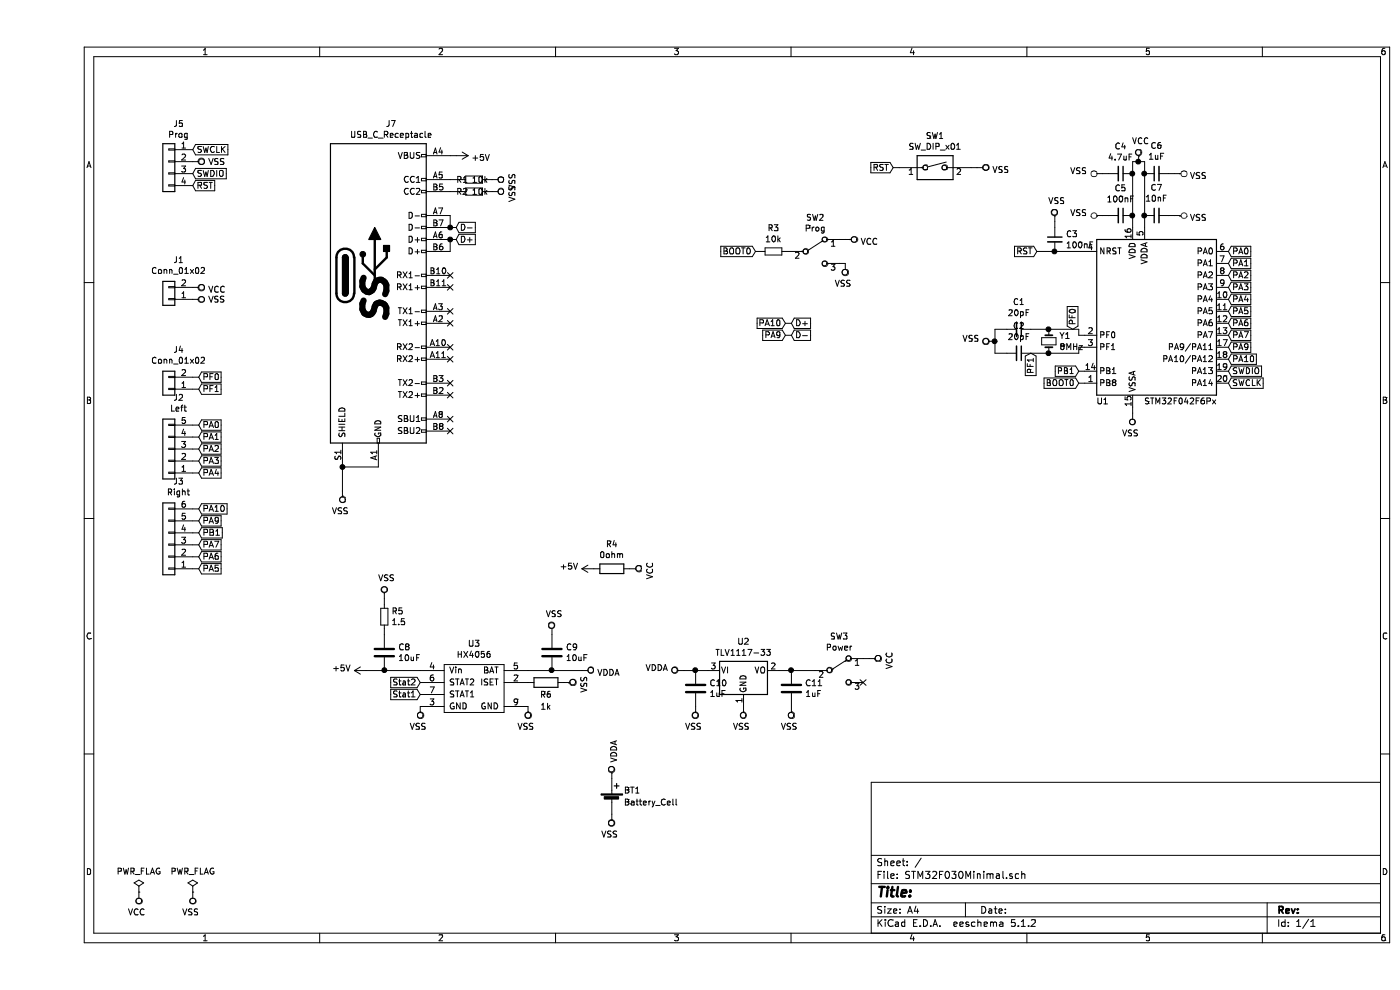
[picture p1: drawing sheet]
EESchema Schematic File Version 4
LIBS:STM32F030Minimal-cache
EELAYER 29 0
EELAYER END
$Descr A4 11693 8268
encoding utf-8
Sheet 1 1
Title ""
Date ""
Rev ""
Comp ""
Comment1 ""
Comment2 ""
Comment3 ""
Comment4 ""
$EndDescr
$Comp
L Device:C_Small C5
U 1 1
P 9050 1800
F 0 "C5" V 8821 1800 50  0000 C CNN
F 1 "100nF" V 8912 1800 50  0000 C CNN
F 2 "Capacitor_SMD:C_0805_2012Metric" H 9050 1800 50  0001 C CNN
F 3 "~" H 9050 1800 50  0001 C CNN
	1    9050 1800
	0    1    1    0   
$EndComp
$Comp
L Device:C_Small C4
U 1 1
P 9050 1450
F 0 "C4" V 8821 1450 50  0000 C CNN
F 1 "4.7uF" V 8912 1450 50  0000 C CNN
F 2 "Capacitor_SMD:C_0805_2012Metric" H 9050 1450 50  0001 C CNN
F 3 "~" H 9050 1450 50  0001 C CNN
	1    9050 1450
	0    1    1    0   
$EndComp
$Comp
L Device:C_Small C7
U 1 1
P 9350 1800
F 0 "C7" V 9579 1800 50  0000 C CNN
F 1 "10nF" V 9488 1800 50  0000 C CNN
F 2 "Capacitor_SMD:C_0805_2012Metric" H 9350 1800 50  0001 C CNN
F 3 "~" H 9350 1800 50  0001 C CNN
	1    9350 1800
	0    -1   -1   0   
$EndComp
$Comp
L Device:C_Small C6
U 1 1
P 9350 1450
F 0 "C6" V 9579 1450 50  0000 C CNN
F 1 "1uF" V 9488 1450 50  0000 C CNN
F 2 "Capacitor_SMD:C_0805_2012Metric" H 9350 1450 50  0001 C CNN
F 3 "~" H 9350 1450 50  0001 C CNN
	1    9350 1450
	0    -1   -1   0   
$EndComp
Wire Wire Line
	9150 1900 9150 1800
Wire Wire Line
	9250 1350 9250 1450
Connection ~ 9150 1450
Wire Wire Line
	9150 1450 9150 1350
Connection ~ 9150 1800
Wire Wire Line
	9150 1800 9150 1450
Connection ~ 9250 1450
Wire Wire Line
	9250 1450 9250 1800
Connection ~ 9250 1800
Wire Wire Line
	9250 1800 9250 1900
$Comp
L power:VSS #PWR011
U 1 1
P 9500 1450
F 0 "#PWR011" H 9500 1300 50  0001 C CNN
F 1 "VSS" V 9517 1578 50  0000 L CNN
F 2 "" H 9500 1450 50  0001 C CNN
F 3 "" H 9500 1450 50  0001 C CNN
	1    9500 1450
	0    1    1    0   
$EndComp
$Comp
L power:VSS #PWR012
U 1 1
P 9500 1800
F 0 "#PWR012" H 9500 1650 50  0001 C CNN
F 1 "VSS" V 9517 1928 50  0000 L CNN
F 2 "" H 9500 1800 50  0001 C CNN
F 3 "" H 9500 1800 50  0001 C CNN
	1    9500 1800
	0    1    1    0   
$EndComp
$Comp
L power:VSS #PWR09
U 1 1
P 8900 1800
F 0 "#PWR09" H 8900 1650 50  0001 C CNN
F 1 "VSS" V 8918 1928 50  0000 L CNN
F 2 "" H 8900 1800 50  0001 C CNN
F 3 "" H 8900 1800 50  0001 C CNN
	1    8900 1800
	0    -1   -1   0   
$EndComp
$Comp
L power:VSS #PWR08
U 1 1
P 8900 1450
F 0 "#PWR08" H 8900 1300 50  0001 C CNN
F 1 "VSS" V 8918 1578 50  0000 L CNN
F 2 "" H 8900 1450 50  0001 C CNN
F 3 "" H 8900 1450 50  0001 C CNN
	1    8900 1450
	0    -1   -1   0   
$EndComp
Wire Wire Line
	8900 1450 8950 1450
Wire Wire Line
	8950 1800 8900 1800
Wire Wire Line
	9450 1800 9500 1800
Wire Wire Line
	9450 1450 9500 1450
$Comp
L Device:C_Small C3
U 1 1
P 8500 2000
F 0 "C3" H 8592 2046 50  0000 L CNN
F 1 "100nF" H 8592 1955 50  0000 L CNN
F 2 "Capacitor_SMD:C_0805_2012Metric" H 8500 2000 50  0001 C CNN
F 3 "~" H 8500 2000 50  0001 C CNN
	1    8500 2000
	1    0    0    -1  
$EndComp
Wire Wire Line
	8350 2100 8500 2100
Connection ~ 8500 2100
Wire Wire Line
	8500 2100 8750 2100
Text GLabel 8350 2100 0    50   Input ~ 0
RST
$Comp
L power:VSS #PWR07
U 1 1
P 8500 1850
F 0 "#PWR07" H 8500 1700 50  0001 C CNN
F 1 "VSS" H 8517 2023 50  0000 C CNN
F 2 "" H 8500 1850 50  0001 C CNN
F 3 "" H 8500 1850 50  0001 C CNN
	1    8500 1850
	1    0    0    -1  
$EndComp
Wire Wire Line
	8500 1850 8500 1900
Text GLabel 9950 2100 2    50   Input ~ 0
PA0
Text GLabel 9950 2200 2    50   Input ~ 0
PA1
Text GLabel 9950 2300 2    50   Input ~ 0
PA2
Text GLabel 9950 2400 2    50   Input ~ 0
PA3
Text GLabel 9950 2500 2    50   Input ~ 0
PA4
Text GLabel 9950 2600 2    50   Input ~ 0
PA5
Text GLabel 9950 2700 2    50   Input ~ 0
PA6
Text GLabel 9950 2800 2    50   Input ~ 0
PA7
Text GLabel 9950 2900 2    50   Input ~ 0
PA9
Text GLabel 9950 3000 2    50   Input ~ 0
PA10
Text GLabel 9950 3100 2    50   Input ~ 0
SWDIO
Text GLabel 9950 3200 2    50   Input ~ 0
SWCLK
Text GLabel 8700 3200 0    50   Input ~ 0
BOOT0
$Comp
L Device:Crystal_Small Y1
U 1 1
P 8450 2850
F 0 "Y1" V 8404 2938 50  0000 L CNN
F 1 "8MHz" V 8495 2938 50  0000 L CNN
F 2 "Crystal:Crystal_SMD_5032-2Pin_5.0x3.2mm" H 8450 2850 50  0001 C CNN
F 3 "~" H 8450 2850 50  0001 C CNN
	1    8450 2850
	0    1    1    0   
$EndComp
$Comp
L Device:C_Small C1
U 1 1
P 8200 2750
F 0 "C1" V 7971 2750 50  0000 C CNN
F 1 "20pF" V 8062 2750 50  0000 C CNN
F 2 "Capacitor_SMD:C_0805_2012Metric" H 8200 2750 50  0001 C CNN
F 3 "~" H 8200 2750 50  0001 C CNN
	1    8200 2750
	0    1    1    0   
$EndComp
$Comp
L Device:C_Small C2
U 1 1
P 8200 2950
F 0 "C2" V 7971 2950 50  0000 C CNN
F 1 "20pF" V 8062 2950 50  0000 C CNN
F 2 "Capacitor_SMD:C_0805_2012Metric" H 8200 2950 50  0001 C CNN
F 3 "~" H 8200 2950 50  0001 C CNN
	1    8200 2950
	0    1    1    0   
$EndComp
Wire Wire Line
	8100 2950 8000 2950
Wire Wire Line
	8000 2950 8000 2850
Wire Wire Line
	8000 2750 8100 2750
$Comp
L power:VSS #PWR06
U 1 1
P 8000 2850
F 0 "#PWR06" H 8000 2700 50  0001 C CNN
F 1 "VSS" V 8018 2978 50  0000 L CNN
F 2 "" H 8000 2850 50  0001 C CNN
F 3 "" H 8000 2850 50  0001 C CNN
	1    8000 2850
	0    -1   -1   0   
$EndComp
Connection ~ 8000 2850
Wire Wire Line
	8000 2850 8000 2750
Wire Wire Line
	8300 2750 8450 2750
Wire Wire Line
	8700 2750 8700 2800
Wire Wire Line
	8700 2800 8750 2800
Connection ~ 8450 2750
Wire Wire Line
	8450 2750 8700 2750
Wire Wire Line
	8750 2900 8700 2900
Wire Wire Line
	8700 2900 8700 2950
Wire Wire Line
	8700 2950 8450 2950
Connection ~ 8450 2950
Wire Wire Line
	8450 2950 8300 2950
Text GLabel 8650 2750 1    50   Input ~ 0
PF0
Text GLabel 8300 2950 3    50   Input ~ 0
PF1
Text GLabel 8700 3100 0    50   Input ~ 0
PB1
Wire Wire Line
	8700 3200 8750 3200
$Comp
L Switch:SW_DIP_x01 SW1
U 1 1
P 7500 1400
F 0 "SW1" H 7500 1667 50  0000 C CNN
F 1 "SW_DIP_x01" H 7500 1576 50  0000 C CNN
F 2 "Button_Switch_SMD:SW_Push_1P1T_NO_CK_KSC7xxJ" H 7500 1400 50  0001 C CNN
F 3 "~" H 7500 1400 50  0001 C CNN
	1    7500 1400
	1    0    0    -1  
$EndComp
Text GLabel 7150 1400 0    50   Input ~ 0
RST
$Comp
L power:VSS #PWR05
U 1 1
P 7850 1400
F 0 "#PWR05" H 7850 1250 50  0001 C CNN
F 1 "VSS" V 7867 1528 50  0000 L CNN
F 2 "" H 7850 1400 50  0001 C CNN
F 3 "" H 7850 1400 50  0001 C CNN
	1    7850 1400
	0    1    1    0   
$EndComp
Wire Wire Line
	7800 1400 7850 1400
Wire Wire Line
	7150 1400 7200 1400
Text GLabel 1350 3150 2    50   Input ~ 0
PF0
Text GLabel 1350 3250 2    50   Input ~ 0
PF1
Wire Wire Line
	1350 3250 1300 3250
Wire Wire Line
	1300 3150 1350 3150
$Comp
L Connector_Generic:Conn_01x05 J2
U 1 1
P 1100 3750
F 0 "J2" H 1018 3325 50  0000 C CNN
F 1 "Left" H 1018 3416 50  0000 C CNN
F 2 "Connector_PinHeader_2.54mm:PinHeader_1x05_P2.54mm_Vertical" H 1100 3750 50  0001 C CNN
F 3 "~" H 1100 3750 50  0001 C CNN
	1    1100 3750
	-1   0    0    1   
$EndComp
Text GLabel 1350 3550 2    50   Input ~ 0
PA0
Text GLabel 1350 3650 2    50   Input ~ 0
PA1
Text GLabel 1350 3750 2    50   Input ~ 0
PA2
Text GLabel 1350 3850 2    50   Input ~ 0
PA3
Text GLabel 1350 3950 2    50   Input ~ 0
PA4
Wire Wire Line
	1300 3550 1350 3550
Wire Wire Line
	1350 3650 1300 3650
Wire Wire Line
	1300 3750 1350 3750
Wire Wire Line
	1350 3850 1300 3850
Wire Wire Line
	1300 3950 1350 3950
$Comp
L Connector_Generic:Conn_01x06 J3
U 1 1
P 1100 4550
F 0 "J3" H 1018 4025 50  0000 C CNN
F 1 "Right" H 1018 4116 50  0000 C CNN
F 2 "Connector_PinHeader_2.54mm:PinHeader_1x06_P2.54mm_Vertical" H 1100 4550 50  0001 C CNN
F 3 "~" H 1100 4550 50  0001 C CNN
	1    1100 4550
	-1   0    0    1   
$EndComp
Text GLabel 1350 4250 2    50   Input ~ 0
PA10
Text GLabel 1350 4350 2    50   Input ~ 0
PA9
Text GLabel 1350 4450 2    50   Input ~ 0
PB1
Text GLabel 1350 4750 2    50   Input ~ 0
PA5
Text GLabel 1350 4650 2    50   Input ~ 0
PA6
Text GLabel 1350 4550 2    50   Input ~ 0
PA7
Wire Wire Line
	1350 4750 1300 4750
Wire Wire Line
	1300 4650 1350 4650
Wire Wire Line
	1350 4550 1300 4550
Wire Wire Line
	1300 4450 1350 4450
Wire Wire Line
	1350 4350 1300 4350
Wire Wire Line
	1300 4250 1350 4250
$Comp
L power:VSS #PWR010
U 1 1
P 9150 3450
F 0 "#PWR010" H 9150 3300 50  0001 C CNN
F 1 "VSS" H 9168 3623 50  0000 C CNN
F 2 "" H 9150 3450 50  0001 C CNN
F 3 "" H 9150 3450 50  0001 C CNN
	1    9150 3450
	-1   0    0    1   
$EndComp
Wire Wire Line
	9150 3400 9150 3450
Wire Wire Line
	9150 1350 9200 1350
$Comp
L power:PWR_FLAG #FLG01
U 1 1
P 850 7450
F 0 "#FLG01" H 850 7525 50  0001 C CNN
F 1 "PWR_FLAG" H 850 7623 50  0000 C CNN
F 2 "" H 850 7450 50  0001 C CNN
F 3 "~" H 850 7450 50  0001 C CNN
	1    850  7450
	1    0    0    -1  
$EndComp
$Comp
L power:PWR_FLAG #FLG02
U 1 1
P 1300 7450
F 0 "#FLG02" H 1300 7525 50  0001 C CNN
F 1 "PWR_FLAG" H 1300 7623 50  0000 C CNN
F 2 "" H 1300 7450 50  0001 C CNN
F 3 "~" H 1300 7450 50  0001 C CNN
	1    1300 7450
	1    0    0    -1  
$EndComp
$Comp
L power:VSS #PWR02
U 1 1
P 1300 7450
F 0 "#PWR02" H 1300 7300 50  0001 C CNN
F 1 "VSS" H 1318 7623 50  0000 C CNN
F 2 "" H 1300 7450 50  0001 C CNN
F 3 "" H 1300 7450 50  0001 C CNN
	1    1300 7450
	-1   0    0    1   
$EndComp
$Comp
L power:VCC #PWR01
U 1 1
P 850 7450
F 0 "#PWR01" H 850 7300 50  0001 C CNN
F 1 "VCC" H 868 7623 50  0000 C CNN
F 2 "" H 850 7450 50  0001 C CNN
F 3 "" H 850 7450 50  0001 C CNN
	1    850  7450
	-1   0    0    1   
$EndComp
$Comp
L power:VCC #PWR0101
U 1 1
P 9200 1350
F 0 "#PWR0101" H 9200 1200 50  0001 C CNN
F 1 "VCC" H 9217 1523 50  0000 C CNN
F 2 "" H 9200 1350 50  0001 C CNN
F 3 "" H 9200 1350 50  0001 C CNN
	1    9200 1350
	1    0    0    -1  
$EndComp
Connection ~ 9200 1350
Wire Wire Line
	9200 1350 9250 1350
$Comp
L MCU_ST_STM32F0:STM32F042F6Px U1
U 1 1
P 9350 2600
F 0 "U1" H 8900 1850 50  0000 C CNN
F 1 "STM32F042F6Px" H 9550 1850 50  0000 C CNN
F 2 "Package_SO:TSSOP-20_4.4x6.5mm_P0.65mm" H 8850 1900 50  0001 R CNN
F 3 "http://www.st.com/st-web-ui/static/active/en/resource/technical/document/datasheet/DM00105814.pdf" H 9350 2600 50  0001 C CNN
	1    9350 2600
	1    0    0    -1  
$EndComp
Wire Wire Line
	8700 3100 8750 3100
$Comp
L Switch:SW_SPDT SW2
U 1 1
P 6500 2100
F 0 "SW2" H 6500 2385 50  0000 C CNN
F 1 "Prog" H 6500 2294 50  0000 C CNN
F 2 "BreadBoardPwr:SK-3296S_switch" H 6500 2100 50  0001 C CNN
F 3 "~" H 6500 2100 50  0001 C CNN
	1    6500 2100
	1    0    0    -1  
$EndComp
$Comp
L power:VCC #PWR017
U 1 1
P 6750 2000
F 0 "#PWR017" H 6750 1850 50  0001 C CNN
F 1 "VCC" V 6767 2128 50  0000 L CNN
F 2 "" H 6750 2000 50  0001 C CNN
F 3 "" H 6750 2000 50  0001 C CNN
	1    6750 2000
	0    1    1    0   
$EndComp
Wire Wire Line
	6250 2100 6300 2100
Wire Wire Line
	6700 2000 6750 2000
Wire Wire Line
	6700 2200 6750 2200
$Comp
L power:+5V #PWR013
U 1 1
P 3500 1300
F 0 "#PWR013" H 3500 1150 50  0001 C CNN
F 1 "+5V" V 3515 1428 50  0000 L CNN
F 2 "" H 3500 1300 50  0001 C CNN
F 3 "" H 3500 1300 50  0001 C CNN
	1    3500 1300
	0    1    1    0   
$EndComp
Text GLabel 3500 2000 2    50   Input ~ 0
D+
Text GLabel 3500 1900 2    50   Input ~ 0
D-
$Comp
L Device:R_Small R3
U 1 1
P 6150 2100
F 0 "R3" V 5954 2100 50  0000 C CNN
F 1 "10k" V 6045 2100 50  0000 C CNN
F 2 "Resistor_SMD:R_0805_2012Metric" H 6150 2100 50  0001 C CNN
F 3 "~" H 6150 2100 50  0001 C CNN
	1    6150 2100
	0    1    1    0   
$EndComp
Wire Wire Line
	6000 2100 6050 2100
Text GLabel 1300 1450 2    50   Input ~ 0
SWDIO
Text GLabel 1300 1250 2    50   Input ~ 0
SWCLK
Text GLabel 1300 1550 2    50   Input ~ 0
RST
$Comp
L power:VCC #PWR020
U 1 1
P 1300 2400
F 0 "#PWR020" H 1300 2250 50  0001 C CNN
F 1 "VCC" V 1317 2528 50  0000 L CNN
F 2 "" H 1300 2400 50  0001 C CNN
F 3 "" H 1300 2400 50  0001 C CNN
	1    1300 2400
	0    1    1    0   
$EndComp
$Comp
L badge-rescue:Conn_01x04 J5
U 1 1
P 1100 1350
F 0 "J5" H 1018 1667 50  0000 C CNN
F 1 "Prog" H 1018 1576 50  0000 C CNN
F 2 "Connector_PinHeader_2.54mm:PinHeader_1x04_P2.54mm_Vertical" H 1100 1350 50  0001 C CNN
F 3 "" H 1100 1350 50  0001 C CNN
	1    1100 1350
	-1   0    0    -1  
$EndComp
$Comp
L Connector:USB_C_Receptacle J7
U 1 1
P 2850 2300
F 0 "J7" H 2957 3567 50  0000 C CNN
F 1 "USB_C_Receptacle" H 2957 3476 50  0000 C CNN
F 2 "Tests:USB_C_Receptical-Jing" H 3000 2300 50  0001 C CNN
F 3 "https://www.usb.org/sites/default/files/documents/usb_type-c.zip" H 3000 2300 50  0001 C CNN
	1    2850 2300
	1    0    0    -1  
$EndComp
Wire Wire Line
	2550 3900 2550 4100
Connection ~ 2550 3900
Wire Wire Line
	3500 1300 3450 1300
Wire Wire Line
	3450 1900 3500 1900
Wire Wire Line
	3450 2000 3500 2000
$Comp
L Device:R_Small R1
U 1 1
P 3650 1500
F 0 "R1" V 3650 1400 50  0000 C CNN
F 1 "10k" V 3650 1550 50  0000 C CNN
F 2 "Resistor_SMD:R_0805_2012Metric" H 3650 1500 50  0001 C CNN
F 3 "~" H 3650 1500 50  0001 C CNN
	1    3650 1500
	0    1    1    0   
$EndComp
Wire Wire Line
	3750 1500 3800 1500
Wire Wire Line
	3450 1500 3550 1500
$Comp
L Device:R_Small R2
U 1 1
P 3650 1600
F 0 "R2" V 3650 1500 50  0000 C CNN
F 1 "10k" V 3650 1650 50  0000 C CNN
F 2 "Resistor_SMD:R_0805_2012Metric" H 3650 1600 50  0001 C CNN
F 3 "~" H 3650 1600 50  0001 C CNN
	1    3650 1600
	0    1    1    0   
$EndComp
Wire Wire Line
	3750 1600 3800 1600
Wire Wire Line
	3450 1600 3550 1600
Wire Wire Line
	2550 3900 2850 3900
$Comp
L badge-rescue:R R4
U 1 1
P 4800 4750
F 0 "R4" V 4593 4750 50  0000 C CNN
F 1 "0ohm" V 4684 4750 50  0000 C CNN
F 2 "Resistors_SMD:R_0805_HandSoldering" V 4730 4750 50  0001 C CNN
F 3 "" H 4800 4750 50  0001 C CNN
	1    4800 4750
	0    1    1    0   
$EndComp
$Comp
L power:+5V #PWR023
U 1 1
P 4650 4750
F 0 "#PWR023" H 4650 4600 50  0001 C CNN
F 1 "+5V" V 4665 4878 50  0000 L CNN
F 2 "" H 4650 4750 50  0001 C CNN
F 3 "" H 4650 4750 50  0001 C CNN
	1    4650 4750
	0    -1   -1   0   
$EndComp
$Comp
L badge-rescue:Battery_Cell BT1
U 1 1
P 4800 6700
F 0 "BT1" H 4900 6800 50  0000 L CNN
F 1 "Battery_Cell" H 4900 6700 50  0000 L CNN
F 2 "Tests:Dongguan14500" V 4800 6760 50  0001 C CNN
F 3 "" V 4800 6760 50  0001 C CNN
	1    4800 6700
	1    0    0    -1  
$EndComp
$Comp
L Regulator_Linear:TLV1117-33 U2
U 1 1
P 5900 5600
F 0 "U2" H 5900 5842 50  0000 C CNN
F 1 "TLV1117-33" H 5900 5751 50  0000 C CNN
F 2 "Package_TO_SOT_SMD:SOT-223-3_TabPin2" H 5900 5600 50  0001 C CNN
F 3 "http://www.ti.com/lit/ds/symlink/tlv1117.pdf" H 5900 5600 50  0001 C CNN
	1    5900 5600
	1    0    0    -1  
$EndComp
$Comp
L power:VDDA #PWR030
U 1 1
P 5400 5600
F 0 "#PWR030" H 5400 5450 50  0001 C CNN
F 1 "VDDA" V 5418 5728 50  0000 L CNN
F 2 "" H 5400 5600 50  0001 C CNN
F 3 "" H 5400 5600 50  0001 C CNN
	1    5400 5600
	0    -1   -1   0   
$EndComp
Wire Wire Line
	6200 5600 6300 5600
Wire Wire Line
	5600 5600 5500 5600
$Comp
L badge-rescue:C C10
U 1 1
P 5500 5750
F 0 "C10" H 5615 5796 50  0000 L CNN
F 1 "1uF" H 5615 5705 50  0000 L CNN
F 2 "Capacitor_SMD:C_0805_2012Metric" H 5538 5600 50  0001 C CNN
F 3 "" H 5500 5750 50  0001 C CNN
	1    5500 5750
	1    0    0    -1  
$EndComp
Connection ~ 5500 5600
Wire Wire Line
	5500 5600 5400 5600
$Comp
L badge-rescue:C C11
U 1 1
P 6300 5750
F 0 "C11" H 6415 5796 50  0000 L CNN
F 1 "1uF" H 6415 5705 50  0000 L CNN
F 2 "Capacitor_SMD:C_0805_2012Metric" H 6338 5600 50  0001 C CNN
F 3 "" H 6300 5750 50  0001 C CNN
	1    6300 5750
	1    0    0    -1  
$EndComp
Connection ~ 6300 5600
$Comp
L power:VDDA #PWR029
U 1 1
P 4550 5600
F 0 "#PWR029" H 4550 5450 50  0001 C CNN
F 1 "VDDA" V 4567 5728 50  0000 L CNN
F 2 "" H 4550 5600 50  0001 C CNN
F 3 "" H 4550 5600 50  0001 C CNN
	1    4550 5600
	0    1    1    0   
$EndComp
$Comp
L badge-rescue:C C9
U 1 1
P 4300 5450
F 0 "C9" H 4415 5496 50  0000 L CNN
F 1 "10uF" H 4415 5405 50  0000 L CNN
F 2 "Capacitor_SMD:C_0805_2012Metric" H 4338 5300 50  0001 C CNN
F 3 "" H 4300 5450 50  0001 C CNN
	1    4300 5450
	1    0    0    -1  
$EndComp
Connection ~ 4300 5600
Wire Wire Line
	4300 5600 4550 5600
Wire Wire Line
	4100 5600 4300 5600
$Comp
L badge-rescue:C C8
U 1 1
P 2900 5450
F 0 "C8" H 3015 5496 50  0000 L CNN
F 1 "10uF" H 3015 5405 50  0000 L CNN
F 2 "Capacitor_SMD:C_0805_2012Metric" H 2938 5300 50  0001 C CNN
F 3 "" H 2900 5450 50  0001 C CNN
	1    2900 5450
	1    0    0    -1  
$EndComp
$Comp
L badge-rescue:R R6
U 1 1
P 4250 5700
F 0 "R6" V 4350 5700 50  0000 C CNN
F 1 "1k" V 4450 5700 50  0000 C CNN
F 2 "Resistor_SMD:R_0805_2012Metric" V 4180 5700 50  0001 C CNN
F 3 "" H 4250 5700 50  0001 C CNN
	1    4250 5700
	0    -1   1    0   
$EndComp
Text GLabel 3200 5700 0    50   Input ~ 0
Stat2
$Comp
L Device:R_Small R5
U 1 1
P 2900 5150
F 0 "R5" H 2959 5196 50  0000 L CNN
F 1 "1.5" H 2959 5105 50  0000 L CNN
F 2 "Resistor_SMD:R_0805_2012Metric" H 2900 5150 50  0001 C CNN
F 3 "~" H 2900 5150 50  0001 C CNN
	1    2900 5150
	1    0    0    -1  
$EndComp
Wire Wire Line
	2900 5050 2900 5000
Wire Wire Line
	2900 5300 2900 5250
Text GLabel 3200 5800 0    50   Input ~ 0
Stat1
$Comp
L power:VCC #PWR024
U 1 1
P 4950 4750
F 0 "#PWR024" H 4950 4600 50  0001 C CNN
F 1 "VCC" H 4967 4923 50  0000 C CNN
F 2 "" H 4950 4750 50  0001 C CNN
F 3 "" H 4950 4750 50  0001 C CNN
	1    4950 4750
	0    1    1    0   
$EndComp
$Comp
L power:VCC #PWR027
U 1 1
P 6950 5500
F 0 "#PWR027" H 6950 5350 50  0001 C CNN
F 1 "VCC" H 6967 5673 50  0000 C CNN
F 2 "" H 6950 5500 50  0001 C CNN
F 3 "" H 6950 5500 50  0001 C CNN
	1    6950 5500
	0    1    1    0   
$EndComp
$Comp
L power:+5V #PWR028
U 1 1
P 2750 5600
F 0 "#PWR028" H 2750 5450 50  0001 C CNN
F 1 "+5V" V 2765 5728 50  0000 L CNN
F 2 "" H 2750 5600 50  0001 C CNN
F 3 "" H 2750 5600 50  0001 C CNN
	1    2750 5600
	0    -1   -1   0   
$EndComp
Wire Wire Line
	3450 1900 3450 1800
Connection ~ 3450 1900
Wire Wire Line
	3450 2000 3450 2100
Connection ~ 3450 2000
NoConn ~ 3450 2300
NoConn ~ 3450 2400
NoConn ~ 3450 2600
NoConn ~ 3450 2700
NoConn ~ 3450 2900
NoConn ~ 3450 3000
NoConn ~ 3450 3200
NoConn ~ 3450 3300
NoConn ~ 3450 3500
NoConn ~ 3450 3600
$Comp
L badge-rescue:HX4056 U3
U 1 1
P 3700 5700
F 0 "U3" H 3650 6025 50  0000 C CNN
F 1 "HX4056" H 3650 5934 50  0000 C CNN
F 2 "Package_SO:HSOP-8-1EP_3.9x4.9mm_P1.27mm_EP2.41x3.1mm" H 3600 5700 50  0001 C CNN
F 3 "" H 3600 5700 50  0001 C CNN
	1    3700 5700
	1    0    0    -1  
$EndComp
Wire Wire Line
	2750 5600 2900 5600
Connection ~ 2900 5600
Wire Wire Line
	2900 5600 3200 5600
$Comp
L Switch:SW_SPDT SW3
U 1 1
P 6700 5600
F 0 "SW3" H 6700 5885 50  0000 C CNN
F 1 "Power" H 6700 5794 50  0000 C CNN
F 2 "BreadBoardPwr:SK-3296S_switch" H 6700 5600 50  0001 C CNN
F 3 "~" H 6700 5600 50  0001 C CNN
	1    6700 5600
	1    0    0    -1  
$EndComp
Wire Wire Line
	6900 5500 6950 5500
Wire Wire Line
	6300 5600 6500 5600
NoConn ~ 6900 5700
$Comp
L power:VDDA #PWR0102
U 1 1
P 4800 6500
F 0 "#PWR0102" H 4800 6350 50  0001 C CNN
F 1 "VDDA" V 4817 6628 50  0000 L CNN
F 2 "" H 4800 6500 50  0001 C CNN
F 3 "" H 4800 6500 50  0001 C CNN
	1    4800 6500
	1    0    0    -1  
$EndComp
$Comp
L badge-rescue:Conn_01x02 J1
U 1 1
P 1100 2500
F 0 "J1" H 1018 2175 50  0000 C CNN
F 1 "Conn_01x02" H 1018 2266 50  0000 C CNN
F 2 "Connector_PinHeader_2.54mm:PinHeader_1x02_P2.54mm_Vertical" H 1100 2500 50  0001 C CNN
F 3 "" H 1100 2500 50  0001 C CNN
	1    1100 2500
	-1   0    0    1   
$EndComp
$Comp
L badge-rescue:Conn_01x02 J4
U 1 1
P 1100 3250
F 0 "J4" H 1018 2925 50  0000 C CNN
F 1 "Conn_01x02" H 1018 3016 50  0000 C CNN
F 2 "Connector_PinHeader_2.54mm:PinHeader_1x02_P2.54mm_Vertical" H 1100 3250 50  0001 C CNN
F 3 "" H 1100 3250 50  0001 C CNN
	1    1100 3250
	-1   0    0    1   
$EndComp
Text GLabel 6000 2100 0    50   Input ~ 0
BOOT0
Text GLabel 6250 2800 0    50   Input ~ 0
PA9
Text GLabel 6250 2700 0    50   Input ~ 0
PA10
Text GLabel 6300 2800 2    50   Input ~ 0
D-
Text GLabel 6300 2700 2    50   Input ~ 0
D+
Wire Wire Line
	6300 2700 6250 2700
Wire Wire Line
	6250 2800 6300 2800
$Comp
L power:VSS #PWR0103
U 1 1
P 6750 2200
F 0 "#PWR0103" H 6750 2050 50  0001 C CNN
F 1 "VSS" H 6768 2373 50  0000 C CNN
F 2 "" H 6750 2200 50  0001 C CNN
F 3 "" H 6750 2200 50  0001 C CNN
	1    6750 2200
	-1   0    0    1   
$EndComp
$Comp
L power:VSS #PWR0104
U 1 1
P 2550 4100
F 0 "#PWR0104" H 2550 3950 50  0001 C CNN
F 1 "VSS" H 2568 4273 50  0000 C CNN
F 2 "" H 2550 4100 50  0001 C CNN
F 3 "" H 2550 4100 50  0001 C CNN
	1    2550 4100
	-1   0    0    1   
$EndComp
$Comp
L power:VSS #PWR0105
U 1 1
P 2900 5000
F 0 "#PWR0105" H 2900 4850 50  0001 C CNN
F 1 "VSS" H 2918 5173 50  0000 C CNN
F 2 "" H 2900 5000 50  0001 C CNN
F 3 "" H 2900 5000 50  0001 C CNN
	1    2900 5000
	1    0    0    -1  
$EndComp
$Comp
L power:VSS #PWR0106
U 1 1
P 4300 5300
F 0 "#PWR0106" H 4300 5150 50  0001 C CNN
F 1 "VSS" H 4318 5473 50  0000 C CNN
F 2 "" H 4300 5300 50  0001 C CNN
F 3 "" H 4300 5300 50  0001 C CNN
	1    4300 5300
	1    0    0    -1  
$EndComp
$Comp
L power:VSS #PWR0107
U 1 1
P 4400 5700
F 0 "#PWR0107" H 4400 5550 50  0001 C CNN
F 1 "VSS" H 4418 5873 50  0000 C CNN
F 2 "" H 4400 5700 50  0001 C CNN
F 3 "" H 4400 5700 50  0001 C CNN
	1    4400 5700
	0    1    1    0   
$EndComp
$Comp
L power:VSS #PWR0108
U 1 1
P 4100 5900
F 0 "#PWR0108" H 4100 5750 50  0001 C CNN
F 1 "VSS" H 4118 6073 50  0000 C CNN
F 2 "" H 4100 5900 50  0001 C CNN
F 3 "" H 4100 5900 50  0001 C CNN
	1    4100 5900
	-1   0    0    1   
$EndComp
$Comp
L power:VSS #PWR0109
U 1 1
P 3200 5900
F 0 "#PWR0109" H 3200 5750 50  0001 C CNN
F 1 "VSS" H 3218 6073 50  0000 C CNN
F 2 "" H 3200 5900 50  0001 C CNN
F 3 "" H 3200 5900 50  0001 C CNN
	1    3200 5900
	-1   0    0    1   
$EndComp
$Comp
L power:VSS #PWR0110
U 1 1
P 5500 5900
F 0 "#PWR0110" H 5500 5750 50  0001 C CNN
F 1 "VSS" H 5518 6073 50  0000 C CNN
F 2 "" H 5500 5900 50  0001 C CNN
F 3 "" H 5500 5900 50  0001 C CNN
	1    5500 5900
	-1   0    0    1   
$EndComp
$Comp
L power:VSS #PWR0111
U 1 1
P 5900 5900
F 0 "#PWR0111" H 5900 5750 50  0001 C CNN
F 1 "VSS" H 5918 6073 50  0000 C CNN
F 2 "" H 5900 5900 50  0001 C CNN
F 3 "" H 5900 5900 50  0001 C CNN
	1    5900 5900
	-1   0    0    1   
$EndComp
$Comp
L power:VSS #PWR0112
U 1 1
P 6300 5900
F 0 "#PWR0112" H 6300 5750 50  0001 C CNN
F 1 "VSS" H 6318 6073 50  0000 C CNN
F 2 "" H 6300 5900 50  0001 C CNN
F 3 "" H 6300 5900 50  0001 C CNN
	1    6300 5900
	-1   0    0    1   
$EndComp
$Comp
L power:VSS #PWR0113
U 1 1
P 4800 6800
F 0 "#PWR0113" H 4800 6650 50  0001 C CNN
F 1 "VSS" H 4818 6973 50  0000 C CNN
F 2 "" H 4800 6800 50  0001 C CNN
F 3 "" H 4800 6800 50  0001 C CNN
	1    4800 6800
	-1   0    0    1   
$EndComp
$Comp
L power:VSS #PWR0114
U 1 1
P 1300 2500
F 0 "#PWR0114" H 1300 2350 50  0001 C CNN
F 1 "VSS" V 1300 2700 50  0000 C CNN
F 2 "" H 1300 2500 50  0001 C CNN
F 3 "" H 1300 2500 50  0001 C CNN
	1    1300 2500
	0    1    1    0   
$EndComp
$Comp
L power:VSS #PWR0115
U 1 1
P 1300 1350
F 0 "#PWR0115" H 1300 1200 50  0001 C CNN
F 1 "VSS" V 1300 1550 50  0000 C CNN
F 2 "" H 1300 1350 50  0001 C CNN
F 3 "" H 1300 1350 50  0001 C CNN
	1    1300 1350
	0    1    1    0   
$EndComp
$Comp
L power:VSS #PWR?
U 1 1
P 3800 1500
F 0 "#PWR?" H 3800 1350 50  0001 C CNN
F 1 "VSS" H 3818 1673 50  0000 C CNN
F 2 "" H 3800 1500 50  0001 C CNN
F 3 "" H 3800 1500 50  0001 C CNN
	1    3800 1500
	0    1    1    0   
$EndComp
$Comp
L power:VSS #PWR?
U 1 1
P 3800 1600
F 0 "#PWR?" H 3800 1450 50  0001 C CNN
F 1 "VSS" H 3818 1773 50  0000 C CNN
F 2 "" H 3800 1600 50  0001 C CNN
F 3 "" H 3800 1600 50  0001 C CNN
	1    3800 1600
	0    1    1    0   
$EndComp
$EndSCHEMATC
